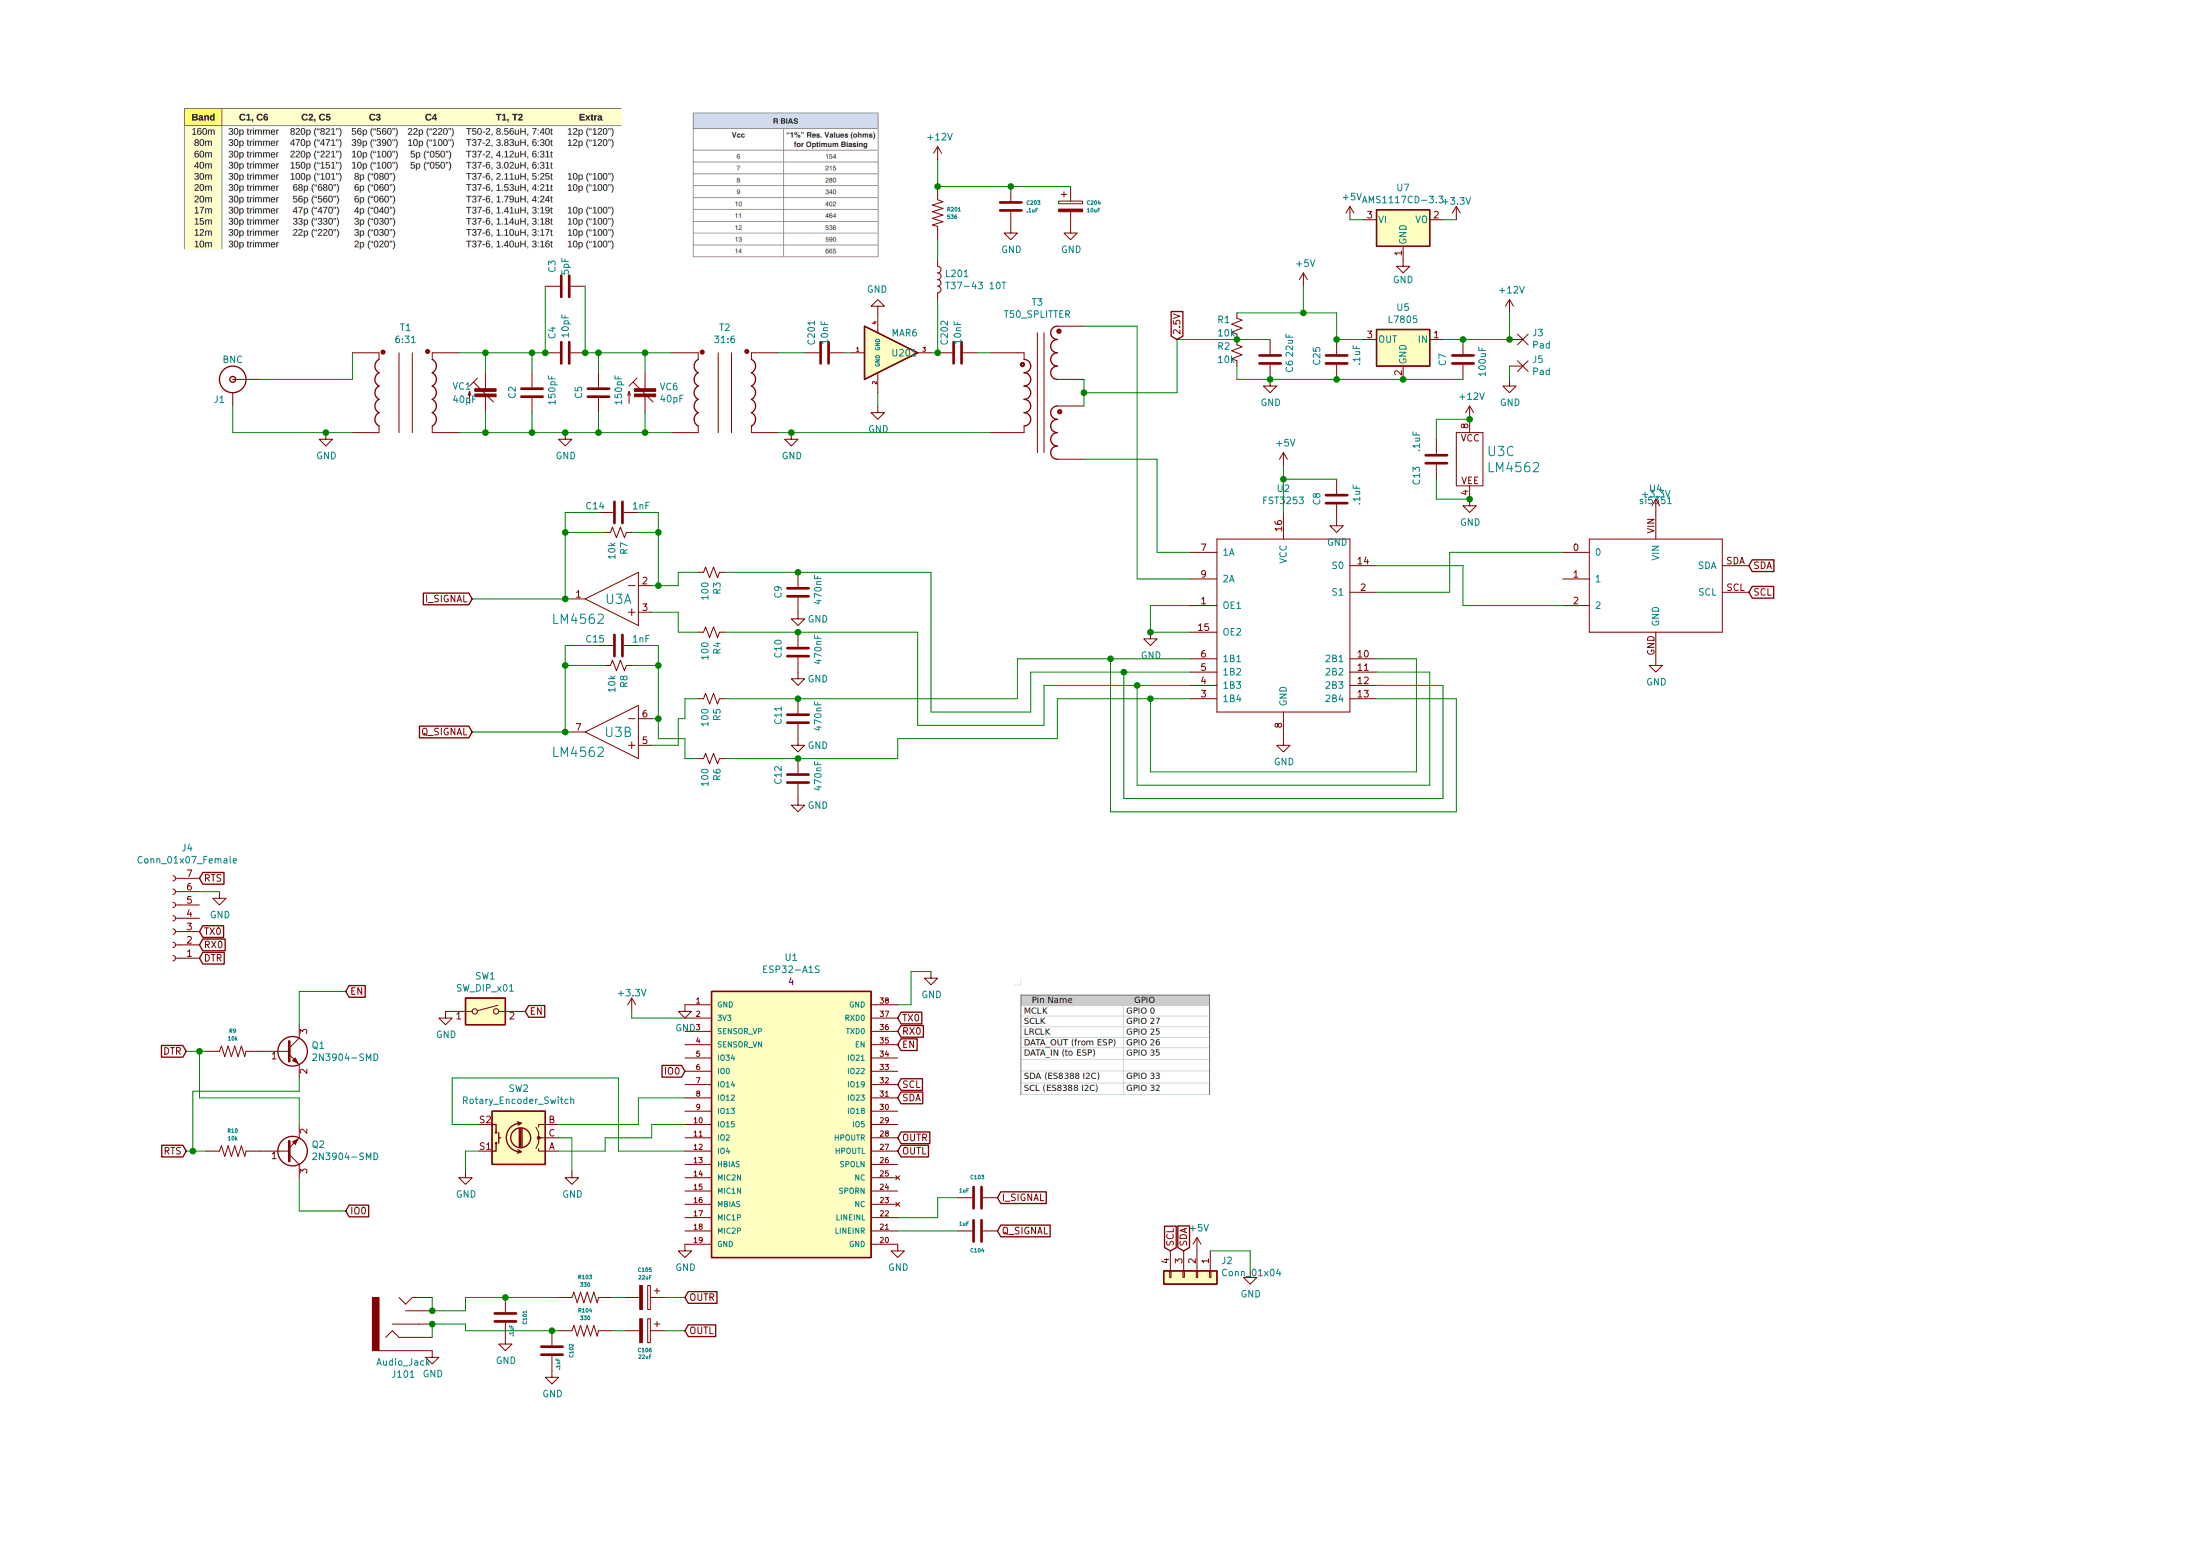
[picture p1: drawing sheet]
EESchema Schematic File Version 4
EELAYER 30 0
EELAYER END
$Descr A3 16535 11693
encoding utf-8
Sheet 1 1
Title ""
Date ""
Rev ""
Comp ""
Comment1 ""
Comment2 ""
Comment3 ""
Comment4 ""
$EndDescr
$Comp
L Device:R_Small_US R1
U 1 1
P 9300 2450
F 0 "R1" H 9150 2500 50  0000 L CNN
F 1 "10k" H 9150 2400 50  0000 L CNN
F 2 "Xenir:Resistor 0805" H 9300 2450 50  0001 C CNN
F 3 "~" H 9300 2450 50  0001 C CNN
	1    9300 2450
	1    0    0    -1  
$EndComp
$Comp
L Device:R_Small_US R2
U 1 1
P 9300 2650
F 0 "R2" H 9150 2700 50  0000 L CNN
F 1 "10k" H 9150 2600 50  0000 L CNN
F 2 "Xenir:Resistor 0805" H 9300 2650 50  0001 C CNN
F 3 "~" H 9300 2650 50  0001 C CNN
	1    9300 2650
	1    0    0    -1  
$EndComp
$Comp
L Tayloe-Mixer-v2-rescue:Capacitor-Xenir C25
U 1 1
P 10050 2700
F 0 "C25" H 10000 2850 50  0000 L CNN
F 1 ".1uF" H 10000 2550 50  0000 L CNN
F 2 "Xenir:Capacitor 1206" H 10050 2700 50  0001 C CNN
F 3 "" H 10050 2700 50  0001 C CNN
	1    10050 2700
	0    -1   -1   0   
$EndComp
Wire Wire Line
	9300 2550 9550 2550
Connection ~ 9300 2550
Wire Wire Line
	9300 2750 9300 2850
Wire Wire Line
	9300 2850 9550 2850
$Comp
L power:GND #PWR04
U 1 1
P 9550 2850
F 0 "#PWR04" H 9550 2600 50  0001 C CNN
F 1 "GND" H 9555 2677 50  0000 C CNN
F 2 "" H 9550 2850 50  0001 C CNN
F 3 "" H 9550 2850 50  0001 C CNN
	1    9550 2850
	1    0    0    -1  
$EndComp
Connection ~ 9550 2850
Wire Wire Line
	10050 2350 10050 2550
Wire Wire Line
	9300 2350 9800 2350
Wire Wire Line
	8850 2950 8850 2550
Wire Wire Line
	8850 2550 9300 2550
$Comp
L Tayloe-Mixer-v2-rescue:Capacitor-Xenir C7
U 1 1
P 11000 2700
F 0 "C7" H 10950 2550 50  0000 L CNN
F 1 "100uF" H 10900 2850 50  0000 L CNN
F 2 "Capacitor_SMD:CP_Elec_6.3x5.4" H 11000 2700 50  0001 C CNN
F 3 "" H 11000 2700 50  0001 C CNN
	1    11000 2700
	0    1    1    0   
$EndComp
$Comp
L Tayloe-Mixer-v2-rescue:Capacitor-Xenir C6
U 1 1
P 9550 2700
F 0 "C6" H 9550 2850 50  0000 L CNN
F 1 "22uF" H 9350 2850 50  0000 L CNN
F 2 "Capacitor_SMD:CP_Elec_4x5.4" H 9550 2700 50  0001 C CNN
F 3 "" H 9550 2700 50  0001 C CNN
	1    9550 2700
	0    1    1    0   
$EndComp
$Comp
L power:+12V #PWR0101
U 1 1
P 11350 2350
F 0 "#PWR0101" H 11350 2200 50  0001 C CNN
F 1 "+12V" H 11365 2523 50  0000 C CNN
F 2 "" H 11350 2350 50  0001 C CNN
F 3 "" H 11350 2350 50  0001 C CNN
	1    11350 2350
	1    0    0    -1  
$EndComp
Wire Wire Line
	11350 2550 11350 2350
$Comp
L power:+5V #PWR0102
U 1 1
P 9800 2150
F 0 "#PWR0102" H 9800 2000 50  0001 C CNN
F 1 "+5V" H 9815 2323 50  0000 C CNN
F 2 "" H 9800 2150 50  0001 C CNN
F 3 "" H 9800 2150 50  0001 C CNN
	1    9800 2150
	1    0    0    -1  
$EndComp
Wire Wire Line
	9800 2350 9800 2150
Connection ~ 9800 2350
Wire Wire Line
	9800 2350 10050 2350
$Comp
L Tayloe-Mixer-v2-rescue:FST3253-Xenir U2
U 1 1
P 10100 3400
F 0 "U2" H 9650 3131 50  0000 C CNN
F 1 "FST3253" H 9650 3040 50  0000 C CNN
F 2 "Xenir:SO16" H 10000 2800 50  0001 C CNN
F 3 "" H 10000 2800 50  0001 C CNN
	1    10100 3400
	1    0    0    -1  
$EndComp
Wire Wire Line
	8700 4150 8950 4150
Wire Wire Line
	8550 4350 8950 4350
$Comp
L power:+5V #PWR0103
U 1 1
P 9650 3500
F 0 "#PWR0103" H 9650 3350 50  0001 C CNN
F 1 "+5V" H 9665 3673 50  0000 C CNN
F 2 "" H 9650 3500 50  0001 C CNN
F 3 "" H 9650 3500 50  0001 C CNN
	1    9650 3500
	1    0    0    -1  
$EndComp
Wire Wire Line
	9650 3500 9650 3600
$Comp
L Tayloe-Mixer-v2-rescue:Capacitor-Xenir C8
U 1 1
P 10050 3750
F 0 "C8" H 10000 3900 50  0000 L CNN
F 1 ".1uF" H 10000 3600 50  0000 L CNN
F 2 "Xenir:Capacitor 1206" H 10050 3750 50  0001 C CNN
F 3 "" H 10050 3750 50  0001 C CNN
	1    10050 3750
	0    -1   -1   0   
$EndComp
$Comp
L power:GND #PWR0104
U 1 1
P 10050 3900
F 0 "#PWR0104" H 10050 3650 50  0001 C CNN
F 1 "GND" H 10055 3727 50  0000 C CNN
F 2 "" H 10050 3900 50  0001 C CNN
F 3 "" H 10050 3900 50  0001 C CNN
	1    10050 3900
	1    0    0    -1  
$EndComp
Wire Wire Line
	10050 3600 9650 3600
Connection ~ 9650 3600
Wire Wire Line
	9650 3600 9650 3850
Wire Wire Line
	8700 3450 8700 4150
Wire Wire Line
	8550 4350 8550 2450
$Comp
L power:GND #PWR0107
U 1 1
P 8650 4750
F 0 "#PWR0107" H 8650 4500 50  0001 C CNN
F 1 "GND" H 8655 4577 50  0000 C CNN
F 2 "" H 8650 4750 50  0001 C CNN
F 3 "" H 8650 4750 50  0001 C CNN
	1    8650 4750
	1    0    0    -1  
$EndComp
Wire Wire Line
	8950 4750 8650 4750
Wire Wire Line
	8950 4550 8650 4550
Wire Wire Line
	8650 4550 8650 4750
Connection ~ 8650 4750
$Comp
L power:GND #PWR0108
U 1 1
P 9650 5550
F 0 "#PWR0108" H 9650 5300 50  0001 C CNN
F 1 "GND" H 9655 5377 50  0000 C CNN
F 2 "" H 9650 5550 50  0001 C CNN
F 3 "" H 9650 5550 50  0001 C CNN
	1    9650 5550
	1    0    0    -1  
$EndComp
Wire Wire Line
	8950 4950 8350 4950
Wire Wire Line
	8350 4950 8350 6100
Wire Wire Line
	8350 6100 10950 6100
Wire Wire Line
	10950 6100 10950 5250
Wire Wire Line
	10950 5250 10350 5250
Wire Wire Line
	8950 5050 8450 5050
Wire Wire Line
	8450 5050 8450 6000
Wire Wire Line
	8450 6000 10850 6000
Wire Wire Line
	10850 6000 10850 5150
Wire Wire Line
	10850 5150 10350 5150
Wire Wire Line
	8950 5150 8550 5150
Wire Wire Line
	8550 5150 8550 5900
Wire Wire Line
	8550 5900 10750 5900
Wire Wire Line
	10750 5900 10750 5050
Wire Wire Line
	10750 5050 10350 5050
Wire Wire Line
	8950 5250 8650 5250
Wire Wire Line
	8650 5250 8650 5800
Wire Wire Line
	8650 5800 10650 5800
Wire Wire Line
	10650 5800 10650 4950
Wire Wire Line
	10650 4950 10350 4950
$Comp
L Tayloe-Mixer-v2-rescue:Capacitor-Xenir C9
U 1 1
P 6000 4450
F 0 "C9" H 5950 4600 50  0000 L CNN
F 1 "470nF" H 5900 4300 50  0000 L CNN
F 2 "Xenir:Capacitor 0805" H 6000 4450 50  0001 C CNN
F 3 "" H 6000 4450 50  0001 C CNN
	1    6000 4450
	0    -1   -1   0   
$EndComp
$Comp
L Tayloe-Mixer-v2-rescue:Capacitor-Xenir C10
U 1 1
P 6000 4900
F 0 "C10" H 5950 5050 50  0000 L CNN
F 1 "470nF" H 5900 4750 50  0000 L CNN
F 2 "Xenir:Capacitor 0805" H 6000 4900 50  0001 C CNN
F 3 "" H 6000 4900 50  0001 C CNN
	1    6000 4900
	0    -1   -1   0   
$EndComp
$Comp
L Tayloe-Mixer-v2-rescue:Capacitor-Xenir C11
U 1 1
P 6000 5400
F 0 "C11" H 5950 5550 50  0000 L CNN
F 1 "470nF" H 5900 5250 50  0000 L CNN
F 2 "Xenir:Capacitor 0805" H 6000 5400 50  0001 C CNN
F 3 "" H 6000 5400 50  0001 C CNN
	1    6000 5400
	0    -1   -1   0   
$EndComp
$Comp
L Tayloe-Mixer-v2-rescue:Capacitor-Xenir C12
U 1 1
P 6000 5850
F 0 "C12" H 5950 6000 50  0000 L CNN
F 1 "470nF" H 5900 5700 50  0000 L CNN
F 2 "Xenir:Capacitor 0805" H 6000 5850 50  0001 C CNN
F 3 "" H 6000 5850 50  0001 C CNN
	1    6000 5850
	0    -1   -1   0   
$EndComp
Wire Wire Line
	7750 5350 7000 5350
Wire Wire Line
	7000 5350 7000 4300
Wire Wire Line
	7850 5450 6900 5450
Wire Wire Line
	6900 5450 6900 4750
Wire Wire Line
	6750 5550 6750 5700
Wire Wire Line
	6750 5550 7950 5550
$Comp
L power:GND #PWR05
U 1 1
P 6000 4600
F 0 "#PWR05" H 6000 4350 50  0001 C CNN
F 1 "GND" H 6150 4550 50  0000 C CNN
F 2 "" H 6000 4600 50  0001 C CNN
F 3 "" H 6000 4600 50  0001 C CNN
	1    6000 4600
	1    0    0    -1  
$EndComp
$Comp
L power:GND #PWR06
U 1 1
P 6000 5050
F 0 "#PWR06" H 6000 4800 50  0001 C CNN
F 1 "GND" H 6150 5000 50  0000 C CNN
F 2 "" H 6000 5050 50  0001 C CNN
F 3 "" H 6000 5050 50  0001 C CNN
	1    6000 5050
	1    0    0    -1  
$EndComp
$Comp
L power:GND #PWR07
U 1 1
P 6000 5550
F 0 "#PWR07" H 6000 5300 50  0001 C CNN
F 1 "GND" H 6150 5500 50  0000 C CNN
F 2 "" H 6000 5550 50  0001 C CNN
F 3 "" H 6000 5550 50  0001 C CNN
	1    6000 5550
	1    0    0    -1  
$EndComp
$Comp
L power:GND #PWR08
U 1 1
P 6000 6000
F 0 "#PWR08" H 6000 5750 50  0001 C CNN
F 1 "GND" H 6150 5950 50  0000 C CNN
F 2 "" H 6000 6000 50  0001 C CNN
F 3 "" H 6000 6000 50  0001 C CNN
	1    6000 6000
	1    0    0    -1  
$EndComp
$Comp
L Device:R_Small_US R3
U 1 1
P 5350 4300
F 0 "R3" H 5418 4346 50  0000 L CNN
F 1 "100" H 5418 4255 50  0000 L CNN
F 2 "Xenir:Resistor 0805" H 5350 4300 50  0001 C CNN
F 3 "~" H 5350 4300 50  0001 C CNN
	1    5350 4300
	0    1    1    0   
$EndComp
$Comp
L Device:R_Small_US R4
U 1 1
P 5350 4750
F 0 "R4" H 5418 4796 50  0000 L CNN
F 1 "100" H 5418 4705 50  0000 L CNN
F 2 "Xenir:Resistor 0805" H 5350 4750 50  0001 C CNN
F 3 "~" H 5350 4750 50  0001 C CNN
	1    5350 4750
	0    1    1    0   
$EndComp
$Comp
L Device:R_Small_US R5
U 1 1
P 5350 5250
F 0 "R5" H 5418 5296 50  0000 L CNN
F 1 "100" H 5418 5205 50  0000 L CNN
F 2 "Xenir:Resistor 0805" H 5350 5250 50  0001 C CNN
F 3 "~" H 5350 5250 50  0001 C CNN
	1    5350 5250
	0    1    1    0   
$EndComp
$Comp
L Device:R_Small_US R6
U 1 1
P 5350 5700
F 0 "R6" H 5418 5746 50  0000 L CNN
F 1 "100" H 5418 5655 50  0000 L CNN
F 2 "Xenir:Resistor 0805" H 5350 5700 50  0001 C CNN
F 3 "~" H 5350 5700 50  0001 C CNN
	1    5350 5700
	0    1    1    0   
$EndComp
$Comp
L Tayloe-Mixer-v2-rescue:LM358-Xenir U3
U 1 1
P 4600 4500
F 0 "U3" H 4550 4500 70  0000 C CNN
F 1 "LM4562" H 4850 4350 70  0000 C CNN
F 2 "Xenir:SOIC8" H 4550 4450 50  0001 C CNN
F 3 "" H 4550 4450 50  0001 C CNN
	1    4600 4500
	-1   0    0    -1  
$EndComp
$Comp
L Tayloe-Mixer-v2-rescue:LM358-Xenir U3
U 2 1
P 4600 5500
F 0 "U3" H 4550 5500 70  0000 C CNN
F 1 "LM4562" H 4850 5350 70  0000 C CNN
F 2 "Xenir:SOIC8" H 4550 5450 50  0001 C CNN
F 3 "" H 4550 5450 50  0001 C CNN
	2    4600 5500
	-1   0    0    -1  
$EndComp
$Comp
L Tayloe-Mixer-v2-rescue:LM358-Xenir U3
U 3 1
P 11150 3450
F 0 "U3" H 11178 3511 70  0000 L CNN
F 1 "LM4562" H 11178 3390 70  0000 L CNN
F 2 "Xenir:SOIC8" H 11100 3400 50  0001 C CNN
F 3 "" H 11100 3400 50  0001 C CNN
	3    11150 3450
	1    0    0    -1  
$EndComp
Wire Wire Line
	5250 4300 5100 4300
Wire Wire Line
	5100 4300 5100 4400
Wire Wire Line
	5100 4400 4950 4400
Wire Wire Line
	5250 4750 5100 4750
Wire Wire Line
	5100 4750 5100 4600
Wire Wire Line
	5100 4600 4900 4600
Wire Wire Line
	5250 5250 5150 5250
Wire Wire Line
	5150 5250 5150 5400
Wire Wire Line
	5250 5700 5150 5700
$Comp
L power:GND #PWR010
U 1 1
P 11050 3750
F 0 "#PWR010" H 11050 3500 50  0001 C CNN
F 1 "GND" H 11055 3577 50  0000 C CNN
F 2 "" H 11050 3750 50  0001 C CNN
F 3 "" H 11050 3750 50  0001 C CNN
	1    11050 3750
	1    0    0    -1  
$EndComp
$Comp
L power:+12V #PWR09
U 1 1
P 11050 3150
F 0 "#PWR09" H 11050 3000 50  0001 C CNN
F 1 "+12V" H 11065 3323 50  0000 C CNN
F 2 "" H 11050 3150 50  0001 C CNN
F 3 "" H 11050 3150 50  0001 C CNN
	1    11050 3150
	1    0    0    -1  
$EndComp
$Comp
L Tayloe-Mixer-v2-rescue:Capacitor-Xenir C13
U 1 1
P 10800 3450
F 0 "C13" H 10600 3600 50  0000 L CNN
F 1 ".1uF" H 10850 3600 50  0000 L CNN
F 2 "Xenir:Capacitor 1206" H 10800 3450 50  0001 C CNN
F 3 "" H 10800 3450 50  0001 C CNN
	1    10800 3450
	0    -1   -1   0   
$EndComp
Wire Wire Line
	10800 3300 10800 3150
Wire Wire Line
	10800 3150 11050 3150
Connection ~ 11050 3150
Wire Wire Line
	11050 3750 10800 3750
Wire Wire Line
	10800 3750 10800 3600
Connection ~ 11050 3750
$Comp
L Device:R_Small_US R7
U 1 1
P 4650 4000
F 0 "R7" H 4718 4046 50  0000 L CNN
F 1 "10k" H 4718 3955 50  0000 L CNN
F 2 "Xenir:Resistor 0805" H 4650 4000 50  0001 C CNN
F 3 "~" H 4650 4000 50  0001 C CNN
	1    4650 4000
	0    1    1    0   
$EndComp
$Comp
L Device:R_Small_US R8
U 1 1
P 4650 5000
F 0 "R8" H 4718 5046 50  0000 L CNN
F 1 "10k" H 4718 4955 50  0000 L CNN
F 2 "Xenir:Resistor 0805" H 4650 5000 50  0001 C CNN
F 3 "~" H 4650 5000 50  0001 C CNN
	1    4650 5000
	0    1    1    0   
$EndComp
$Comp
L Tayloe-Mixer-v2-rescue:Capacitor-Xenir C15
U 1 1
P 4650 4850
F 0 "C15" H 4400 4900 50  0000 L CNN
F 1 "1nF" H 4750 4900 50  0000 L CNN
F 2 "Xenir:Capacitor 0805" H 4650 4850 50  0001 C CNN
F 3 "" H 4650 4850 50  0001 C CNN
	1    4650 4850
	1    0    0    -1  
$EndComp
Wire Wire Line
	4800 3850 4950 3850
Wire Wire Line
	4950 3850 4950 4000
Connection ~ 4950 4400
Wire Wire Line
	4950 4400 4900 4400
Wire Wire Line
	4750 4000 4950 4000
Connection ~ 4950 4000
Wire Wire Line
	4950 4000 4950 4400
Wire Wire Line
	4500 3850 4250 3850
Wire Wire Line
	4250 3850 4250 4000
Wire Wire Line
	4250 4500 4300 4500
Connection ~ 4250 4500
Wire Wire Line
	4550 4000 4250 4000
Connection ~ 4250 4000
Wire Wire Line
	4250 4000 4250 4500
Wire Wire Line
	4800 4850 4950 4850
Wire Wire Line
	4950 4850 4950 5000
Wire Wire Line
	4950 5400 4900 5400
Wire Wire Line
	4500 4850 4250 4850
Wire Wire Line
	4250 4850 4250 5000
Wire Wire Line
	4250 5500 4300 5500
Wire Wire Line
	4250 5000 4550 5000
Connection ~ 4250 5000
Wire Wire Line
	4250 5000 4250 5500
Wire Wire Line
	4750 5000 4950 5000
Connection ~ 4950 5000
Wire Wire Line
	4950 5000 4950 5400
$Comp
L Tayloe-Mixer-v2-rescue:Capacitor-Xenir C14
U 1 1
P 4650 3850
F 0 "C14" H 4400 3900 50  0000 L CNN
F 1 "1nF" H 4750 3900 50  0000 L CNN
F 2 "Xenir:Capacitor 0805" H 4650 3850 50  0001 C CNN
F 3 "" H 4650 3850 50  0001 C CNN
	1    4650 3850
	1    0    0    -1  
$EndComp
Wire Wire Line
	8550 2450 8150 2450
Wire Wire Line
	8150 3450 8700 3450
Wire Wire Line
	8150 2950 8150 3050
Connection ~ 8150 2950
Wire Wire Line
	8150 2950 8850 2950
Wire Wire Line
	8150 2850 8150 2950
Connection ~ 5950 3250
$Comp
L power:GND #PWR03
U 1 1
P 5950 3250
F 0 "#PWR03" H 5950 3000 50  0001 C CNN
F 1 "GND" H 5955 3077 50  0000 C CNN
F 2 "" H 5950 3250 50  0001 C CNN
F 3 "" H 5950 3250 50  0001 C CNN
	1    5950 3250
	1    0    0    -1  
$EndComp
Wire Wire Line
	5850 3250 5950 3250
$Comp
L Tayloe-Mixer-v2-rescue:T50_SPLITTER-Xenir T3
U 1 1
P 7800 2250
F 0 "T3" H 7800 2231 50  0000 C CNN
F 1 "T50_SPLITTER" H 7800 2140 50  0000 C CNN
F 2 "Xenir:T50 Trifilar" H 7800 2250 50  0001 C CNN
F 3 "" H 7800 2250 50  0001 C CNN
	1    7800 2250
	1    0    0    -1  
$EndComp
Wire Wire Line
	4250 3250 4500 3250
Connection ~ 4250 3250
$Comp
L power:GND #PWR02
U 1 1
P 4250 3250
F 0 "#PWR02" H 4250 3000 50  0001 C CNN
F 1 "GND" H 4255 3077 50  0000 C CNN
F 2 "" H 4250 3250 50  0001 C CNN
F 3 "" H 4250 3250 50  0001 C CNN
	1    4250 3250
	1    0    0    -1  
$EndComp
Wire Wire Line
	4850 3250 5050 3250
Connection ~ 4850 3250
Wire Wire Line
	4850 3100 4850 3250
Wire Wire Line
	4850 2650 5050 2650
Connection ~ 4850 2650
Wire Wire Line
	4850 2650 4850 2800
Wire Wire Line
	4500 2650 4850 2650
Connection ~ 4500 2650
Wire Wire Line
	4500 2800 4500 2650
Wire Wire Line
	4500 3250 4850 3250
Connection ~ 4500 3250
Wire Wire Line
	4500 3100 4500 3250
Wire Wire Line
	4000 3250 4250 3250
Connection ~ 4000 3250
Wire Wire Line
	4000 3100 4000 3250
Wire Wire Line
	3650 3250 4000 3250
Connection ~ 3650 3250
Wire Wire Line
	3650 3100 3650 3250
Wire Wire Line
	4000 2650 4100 2650
Connection ~ 4000 2650
Wire Wire Line
	4000 2800 4000 2650
Wire Wire Line
	3450 2650 3650 2650
Wire Wire Line
	3650 2650 4000 2650
Connection ~ 3650 2650
Wire Wire Line
	3650 2800 3650 2650
Wire Wire Line
	3450 3250 3650 3250
Wire Wire Line
	4400 2650 4500 2650
$Comp
L Tayloe-Mixer-v2-rescue:T37_XFRM-Xenir T2
U 1 1
P 5450 2500
F 0 "T2" H 5450 2541 50  0000 C CNN
F 1 "31:6" H 5450 2450 50  0000 C CNN
F 2 "Xenir:T37 Transformer" H 5450 2500 50  0001 C CNN
F 3 "" H 5450 2500 50  0001 C CNN
	1    5450 2500
	1    0    0    -1  
$EndComp
$Comp
L Tayloe-Mixer-v2-rescue:Trimcap-Xenir VC6
U 1 1
P 4850 2550
F 0 "VC6" H 4958 2196 50  0000 L CNN
F 1 "40pF" H 4958 2105 50  0000 L CNN
F 2 "Xenir:trimcap" H 4850 2550 50  0001 C CNN
F 3 "" H 4850 2550 50  0001 C CNN
	1    4850 2550
	1    0    0    -1  
$EndComp
$Comp
L Tayloe-Mixer-v2-rescue:Capacitor-Xenir C3
U 1 1
P 4250 2150
F 0 "C3" V 4150 2300 50  0000 C CNN
F 1 "5pF" V 4250 2300 50  0000 C CNN
F 2 "Xenir:Capacitor 1206" H 4250 2150 50  0001 C CNN
F 3 "" H 4250 2150 50  0001 C CNN
	1    4250 2150
	1    0    0    -1  
$EndComp
$Comp
L Tayloe-Mixer-v2-rescue:Capacitor-Xenir C4
U 1 1
P 4250 2650
F 0 "C4" V 4150 2800 50  0000 C CNN
F 1 "10pF" V 4250 2850 50  0000 C CNN
F 2 "Xenir:Capacitor 1206" H 4250 2650 50  0001 C CNN
F 3 "" H 4250 2650 50  0001 C CNN
	1    4250 2650
	1    0    0    -1  
$EndComp
$Comp
L Tayloe-Mixer-v2-rescue:Capacitor-Xenir C5
U 1 1
P 4500 2950
F 0 "C5" H 4450 3100 50  0000 L CNN
F 1 "150pF" H 4400 2800 50  0000 L CNN
F 2 "Xenir:Capacitor 1206" H 4500 2950 50  0001 C CNN
F 3 "" H 4500 2950 50  0001 C CNN
	1    4500 2950
	0    -1   -1   0   
$EndComp
$Comp
L Tayloe-Mixer-v2-rescue:Capacitor-Xenir C2
U 1 1
P 4000 2950
F 0 "C2" H 3950 3100 50  0000 L CNN
F 1 "150pF" H 3900 2800 50  0000 L CNN
F 2 "Xenir:Capacitor 1206" H 4000 2950 50  0001 C CNN
F 3 "" H 4000 2950 50  0001 C CNN
	1    4000 2950
	0    -1   -1   0   
$EndComp
$Comp
L Tayloe-Mixer-v2-rescue:Trimcap-Xenir VC1
U 1 1
P 3650 2550
F 0 "VC1" H 3400 2200 50  0000 L CNN
F 1 "40pF" H 3400 2100 50  0000 L CNN
F 2 "Xenir:trimcap" H 3650 2550 50  0001 C CNN
F 3 "" H 3650 2550 50  0001 C CNN
	1    3650 2550
	1    0    0    -1  
$EndComp
Wire Wire Line
	2450 3250 2650 3250
Connection ~ 2450 3250
$Comp
L power:GND #PWR01
U 1 1
P 2450 3250
F 0 "#PWR01" H 2450 3000 50  0001 C CNN
F 1 "GND" H 2455 3077 50  0000 C CNN
F 2 "" H 2450 3250 50  0001 C CNN
F 3 "" H 2450 3250 50  0001 C CNN
	1    2450 3250
	1    0    0    -1  
$EndComp
Wire Wire Line
	2650 2850 2650 2650
$Comp
L Tayloe-Mixer-v2-rescue:T37_XFRM-Xenir T1
U 1 1
P 3050 2500
F 0 "T1" H 3050 2541 50  0000 C CNN
F 1 "6:31" H 3050 2450 50  0000 C CNN
F 2 "Xenir:T37 Transformer" H 3050 2500 50  0001 C CNN
F 3 "" H 3050 2500 50  0001 C CNN
	1    3050 2500
	1    0    0    -1  
$EndComp
Wire Wire Line
	8350 4950 7650 4950
Wire Wire Line
	7650 4950 7650 5250
Connection ~ 8350 4950
Wire Wire Line
	8450 5050 7750 5050
Wire Wire Line
	7750 5050 7750 5350
Connection ~ 8450 5050
Wire Wire Line
	8550 5150 7850 5150
Wire Wire Line
	7850 5150 7850 5450
Connection ~ 8550 5150
Wire Wire Line
	8650 5250 7950 5250
Wire Wire Line
	7950 5250 7950 5550
Connection ~ 8650 5250
Text GLabel 3550 4500 0    50   Input ~ 0
I_SIGNAL
Text GLabel 3550 5500 0    50   Input ~ 0
Q_SIGNAL
Connection ~ 4250 5500
$Comp
L Tayloe-Mixer-v2-rescue:si5351-Xenir U4
U 1 1
P 12700 3950
F 0 "U4" H 12450 4231 50  0000 C CNN
F 1 "si5351" H 12450 4140 50  0000 C CNN
F 2 "Xenir:si5351" H 12400 3500 50  0001 C CNN
F 3 "" H 12400 3500 50  0001 C CNN
	1    12700 3950
	1    0    0    -1  
$EndComp
$Comp
L power:GND #PWR0109
U 1 1
P 12450 4950
F 0 "#PWR0109" H 12450 4700 50  0001 C CNN
F 1 "GND" H 12455 4777 50  0000 C CNN
F 2 "" H 12450 4950 50  0001 C CNN
F 3 "" H 12450 4950 50  0001 C CNN
	1    12450 4950
	1    0    0    -1  
$EndComp
Wire Wire Line
	9550 2850 10050 2850
Wire Wire Line
	10050 2550 10250 2550
Wire Wire Line
	10850 2550 11000 2550
Wire Wire Line
	5450 4300 6000 4300
Wire Wire Line
	5450 4750 6000 4750
Wire Wire Line
	5450 5250 6000 5250
Wire Wire Line
	5450 5700 6000 5700
Wire Wire Line
	4400 2150 4400 2650
Wire Wire Line
	4100 2150 4100 2650
Connection ~ 11000 2550
Wire Wire Line
	11000 2550 11350 2550
Connection ~ 10050 2550
Connection ~ 10050 2850
Connection ~ 6000 5700
Wire Wire Line
	6000 5700 6750 5700
Connection ~ 6000 5250
Wire Wire Line
	6000 5250 7650 5250
Connection ~ 6000 4750
Wire Wire Line
	6000 4750 6900 4750
Connection ~ 6000 4300
Wire Wire Line
	6000 4300 7000 4300
Connection ~ 4100 2650
Connection ~ 4400 2650
$Comp
L Tayloe-Mixer-v2-rescue:BNC-Xenir J1
U 1 1
P 1750 2850
F 0 "J1" H 1650 2700 50  0000 C CNN
F 1 "BNC" H 1750 3000 50  0000 C CNN
F 2 "Xenir:BNC" H 1750 3000 50  0001 C CNN
F 3 "" H 1750 3000 50  0001 C CNN
	1    1750 2850
	1    0    0    -1  
$EndComp
Wire Wire Line
	1950 2850 2650 2850
Wire Wire Line
	1750 3250 1750 3050
Wire Wire Line
	1750 3250 2450 3250
$Comp
L power:+3.3V #PWR0112
U 1 1
P 12450 3850
F 0 "#PWR0112" H 12450 3700 50  0001 C CNN
F 1 "+3.3V" H 12450 3990 50  0000 C CNN
F 2 "" H 12450 3850 50  0001 C CNN
F 3 "" H 12450 3850 50  0001 C CNN
	1    12450 3850
	1    0    0    -1  
$EndComp
$Comp
L Tayloe-Mixer-v2-rescue:Capacitor-Xenir C201
U 1 1
P 6200 2650
F 0 "C201" V 6100 2800 50  0000 C CNN
F 1 "10nF" V 6200 2800 50  0000 C CNN
F 2 "Xenir:Capacitor 1206" H 6200 2650 50  0001 C CNN
F 3 "" H 6200 2650 50  0001 C CNN
	1    6200 2650
	1    0    0    -1  
$EndComp
$Comp
L Tayloe-Mixer-v2-rescue:Capacitor-Xenir C202
U 1 1
P 7200 2650
F 0 "C202" V 7100 2800 50  0000 C CNN
F 1 "10nF" V 7200 2800 50  0000 C CNN
F 2 "Xenir:Capacitor 1206" H 7200 2650 50  0001 C CNN
F 3 "" H 7200 2650 50  0001 C CNN
	1    7200 2650
	1    0    0    -1  
$EndComp
Wire Wire Line
	5950 3250 7450 3250
Wire Wire Line
	5850 2650 6050 2650
Wire Wire Line
	6350 2650 6400 2650
Wire Wire Line
	7000 2650 7050 2650
Wire Wire Line
	7350 2650 7450 2650
$Comp
L Regulator_Linear:AMS1117CD-3.3 U7
U 1 1
P 10550 1650
F 0 "U7" H 10550 1892 50  0000 C CNN
F 1 "AMS1117CD-3.3" H 10550 1801 50  0000 C CNN
F 2 "Package_TO_SOT_SMD:SOT-223-3_TabPin2" H 10550 1850 50  0001 C CNN
F 3 "http://www.advanced-monolithic.com/pdf/ds1117.pdf" H 10650 1400 50  0001 C CNN
	1    10550 1650
	1    0    0    -1  
$EndComp
$Comp
L power:+5V #PWR0105
U 1 1
P 10150 1650
F 0 "#PWR0105" H 10150 1500 50  0001 C CNN
F 1 "+5V" H 10165 1823 50  0000 C CNN
F 2 "" H 10150 1650 50  0001 C CNN
F 3 "" H 10150 1650 50  0001 C CNN
	1    10150 1650
	1    0    0    -1  
$EndComp
Wire Wire Line
	10250 1650 10150 1650
$Comp
L power:GND #PWR0106
U 1 1
P 10550 1950
F 0 "#PWR0106" H 10550 1700 50  0001 C CNN
F 1 "GND" H 10550 1800 50  0000 C CNN
F 2 "" H 10550 1950 50  0001 C CNN
F 3 "" H 10550 1950 50  0001 C CNN
	1    10550 1950
	1    0    0    -1  
$EndComp
$Comp
L power:+3.3V #PWR0110
U 1 1
P 10950 1650
F 0 "#PWR0110" H 10950 1500 50  0001 C CNN
F 1 "+3.3V" H 10950 1790 50  0000 C CNN
F 2 "" H 10950 1650 50  0001 C CNN
F 3 "" H 10950 1650 50  0001 C CNN
	1    10950 1650
	1    0    0    -1  
$EndComp
Wire Wire Line
	10950 1650 10850 1650
Wire Wire Line
	10050 2850 10550 2850
$Comp
L Regulator_Linear:L7805 U5
U 1 1
P 10550 2550
F 0 "U5" H 10550 2792 50  0000 C CNN
F 1 "L7805" H 10550 2701 50  0000 C CNN
F 2 "Package_TO_SOT_SMD:TO-252-3_TabPin2" H 10575 2400 50  0001 L CIN
F 3 "http://www.st.com/content/ccc/resource/technical/document/datasheet/41/4f/b3/b0/12/d4/47/88/CD00000444.pdf/files/CD00000444.pdf/jcr:content/translations/en.CD00000444.pdf" H 10550 2500 50  0001 C CNN
	1    10550 2550
	-1   0    0    -1  
$EndComp
Connection ~ 10550 2850
Wire Wire Line
	10550 2850 11000 2850
$Comp
L power:+5V #PWR013
U 1 1
P 9000 9400
F 0 "#PWR013" H 9000 9250 50  0001 C CNN
F 1 "+5V" H 9015 9573 50  0000 C CNN
F 2 "" H 9000 9400 50  0001 C CNN
F 3 "" H 9000 9400 50  0001 C CNN
	1    9000 9400
	1    0    0    -1  
$EndComp
$Comp
L power:GND #PWR014
U 1 1
P 9400 9550
F 0 "#PWR014" H 9400 9300 50  0001 C CNN
F 1 "GND" H 9405 9377 50  0000 C CNN
F 2 "" H 9400 9550 50  0001 C CNN
F 3 "" H 9400 9550 50  0001 C CNN
	1    9400 9550
	1    0    0    -1  
$EndComp
Wire Wire Line
	9100 9400 9400 9400
Wire Wire Line
	9400 9400 9400 9550
$Comp
L Device:Rotary_Encoder_Switch SW2
U 1 1
P 3900 8550
F 0 "SW2" H 3900 8183 50  0000 C CNN
F 1 "Rotary_Encoder_Switch" H 3900 8274 50  0000 C CNN
F 2 "Rotary_Encoder:RotaryEncoder_Alps_EC11E-Switch_Vertical_H20mm" H 3750 8710 50  0001 C CNN
F 3 "~" H 3900 8810 50  0001 C CNN
	1    3900 8550
	-1   0    0    1   
$EndComp
$Comp
L power:GND #PWR0111
U 1 1
P 4300 8800
F 0 "#PWR0111" H 4300 8550 50  0001 C CNN
F 1 "GND" H 4305 8627 50  0000 C CNN
F 2 "" H 4300 8800 50  0001 C CNN
F 3 "" H 4300 8800 50  0001 C CNN
	1    4300 8800
	1    0    0    -1  
$EndComp
Wire Wire Line
	4200 8550 4300 8550
Wire Wire Line
	4300 8550 4300 8800
$Comp
L power:GND #PWR0113
U 1 1
P 3500 8800
F 0 "#PWR0113" H 3500 8550 50  0001 C CNN
F 1 "GND" H 3505 8627 50  0000 C CNN
F 2 "" H 3500 8800 50  0001 C CNN
F 3 "" H 3500 8800 50  0001 C CNN
	1    3500 8800
	1    0    0    -1  
$EndComp
Wire Wire Line
	3600 8650 3500 8650
Wire Wire Line
	3500 8650 3500 8800
Wire Wire Line
	3600 8450 3400 8450
Wire Wire Line
	3400 8450 3400 8100
Wire Wire Line
	3400 8100 4650 8100
Text GLabel 7500 9250 2    50   Input ~ 0
Q_SIGNAL
Text GLabel 7500 9000 2    50   Input ~ 0
I_SIGNAL
$Comp
L Tayloe-Mixer-v3-rescue:Capacitor-xenir C103
U 1 1
P 7350 9000
F 0 "C103" H 7350 8850 28  0000 C CNN
F 1 "1uF" H 7450 8950 28  0000 C CNN
F 2 "xenir:Capacitor 1206" H 7350 8850 50  0001 C CNN
F 3 "" H 7350 8850 50  0001 C CNN
	1    7350 9000
	-1   0    0    1   
$EndComp
$Comp
L Tayloe-Mixer-v3-rescue:Capacitor-xenir C104
U 1 1
P 7350 9250
F 0 "C104" H 7350 9400 28  0000 C CNN
F 1 "1uF" H 7450 9200 28  0000 C CNN
F 2 "xenir:Capacitor 1206" H 7350 9100 50  0001 C CNN
F 3 "" H 7350 9100 50  0001 C CNN
	1    7350 9250
	-1   0    0    1   
$EndComp
Text GLabel 6750 8650 2    50   Input ~ 0
OUTL
Text GLabel 6750 8550 2    50   Input ~ 0
OUTR
Text GLabel 5150 10000 2    50   Input ~ 0
OUTL
Text GLabel 5150 9750 2    50   Input ~ 0
OUTR
$Comp
L Tayloe-Mixer-v3-rescue:Audio_Jack-xenir J101
U 1 1
P 3050 10300
F 0 "J101" H 3033 10331 50  0000 C CNN
F 1 "Audio_Jack" H 3033 10240 50  0000 C CNN
F 2 "xenir:Audio_Jack" H 3050 10300 50  0001 C CNN
F 3 "" H 3050 10300 50  0001 C CNN
	1    3050 10300
	1    0    0    1   
$EndComp
$Comp
L Tayloe-Mixer-v3-rescue:Capacitor-xenir C101
U 1 1
P 3800 9900
F 0 "C101" H 3800 10050 28  0000 C CNN
F 1 ".1uF" H 3900 9950 28  0000 C CNN
F 2 "xenir:Capacitor 1206" H 3800 9750 50  0001 C CNN
F 3 "" H 3800 9750 50  0001 C CNN
	1    3800 9900
	0    1    1    0   
$EndComp
$Comp
L Tayloe-Mixer-v3-rescue:Capacitor-xenir C102
U 1 1
P 4150 10150
F 0 "C102" H 4150 10300 28  0000 C CNN
F 1 ".1uF" H 4250 10200 28  0000 C CNN
F 2 "xenir:Capacitor 1206" H 4150 10000 50  0001 C CNN
F 3 "" H 4150 10000 50  0001 C CNN
	1    4150 10150
	0    1    1    0   
$EndComp
$Comp
L Tayloe-Mixer-v3-rescue:Resistor-xenir R103
U 1 1
P 4400 9750
F 0 "R103" H 4400 9904 28  0000 C CNN
F 1 "330" H 4400 9847 28  0000 C CNN
F 2 "xenir:Resistor 0805" H 4400 9650 50  0001 C CNN
F 3 "" H 4400 9650 50  0001 C CNN
	1    4400 9750
	1    0    0    -1  
$EndComp
$Comp
L Tayloe-Mixer-v3-rescue:Resistor-xenir R104
U 1 1
P 4400 10000
F 0 "R104" H 4400 10154 28  0000 C CNN
F 1 "330" H 4400 10097 28  0000 C CNN
F 2 "xenir:Resistor 0805" H 4400 9900 50  0001 C CNN
F 3 "" H 4400 9900 50  0001 C CNN
	1    4400 10000
	1    0    0    -1  
$EndComp
$Comp
L power:GND #PWR0115
U 1 1
P 3800 10050
F 0 "#PWR0115" H 3800 9800 50  0001 C CNN
F 1 "GND" H 3805 9877 50  0000 C CNN
F 2 "" H 3800 10050 50  0001 C CNN
F 3 "" H 3800 10050 50  0001 C CNN
	1    3800 10050
	1    0    0    -1  
$EndComp
$Comp
L power:GND #PWR0116
U 1 1
P 4150 10300
F 0 "#PWR0116" H 4150 10050 50  0001 C CNN
F 1 "GND" H 4155 10127 50  0000 C CNN
F 2 "" H 4150 10300 50  0001 C CNN
F 3 "" H 4150 10300 50  0001 C CNN
	1    4150 10300
	1    0    0    -1  
$EndComp
Wire Wire Line
	4200 10000 4150 10000
Wire Wire Line
	4200 9750 3800 9750
Wire Wire Line
	3250 9850 3500 9850
Wire Wire Line
	3500 9850 3500 9750
Wire Wire Line
	3500 9750 3800 9750
Connection ~ 3800 9750
Wire Wire Line
	3250 9950 3500 9950
Wire Wire Line
	3500 9950 3500 10000
Wire Wire Line
	3500 10000 4150 10000
Connection ~ 4150 10000
$Comp
L power:GND #PWR0117
U 1 1
P 3250 10150
F 0 "#PWR0117" H 3250 9900 50  0001 C CNN
F 1 "GND" H 3255 9977 50  0000 C CNN
F 2 "" H 3250 10150 50  0001 C CNN
F 3 "" H 3250 10150 50  0001 C CNN
	1    3250 10150
	1    0    0    -1  
$EndComp
$Comp
L power:GND #PWR0118
U 1 1
P 5150 9350
F 0 "#PWR0118" H 5150 9100 50  0001 C CNN
F 1 "GND" H 5155 9177 50  0000 C CNN
F 2 "" H 5150 9350 50  0001 C CNN
F 3 "" H 5150 9350 50  0001 C CNN
	1    5150 9350
	1    0    0    -1  
$EndComp
$Comp
L power:GND #PWR0119
U 1 1
P 6750 9350
F 0 "#PWR0119" H 6750 9100 50  0001 C CNN
F 1 "GND" H 6755 9177 50  0000 C CNN
F 2 "" H 6750 9350 50  0001 C CNN
F 3 "" H 6750 9350 50  0001 C CNN
	1    6750 9350
	1    0    0    -1  
$EndComp
$Comp
L power:GND #PWR0120
U 1 1
P 7000 7300
F 0 "#PWR0120" H 7000 7050 50  0001 C CNN
F 1 "GND" H 7005 7127 50  0000 C CNN
F 2 "" H 7000 7300 50  0001 C CNN
F 3 "" H 7000 7300 50  0001 C CNN
	1    7000 7300
	1    0    0    -1  
$EndComp
Text GLabel 6750 7650 2    50   Input ~ 0
TX0
Text GLabel 6750 7750 2    50   Input ~ 0
RX0
Wire Wire Line
	6750 7550 6850 7550
Wire Wire Line
	6850 7550 6850 7300
Wire Wire Line
	6850 7300 7000 7300
Text GLabel 2600 7450 2    50   Input ~ 0
EN
$Comp
L Switch:SW_DIP_x01 SW1
U 1 1
P 3650 7600
F 0 "SW1" H 3650 7867 50  0000 C CNN
F 1 "SW_DIP_x01" H 3650 7776 50  0000 C CNN
F 2 "Button_Switch_THT:SW_PUSH_6mm" H 3650 7600 50  0001 C CNN
F 3 "~" H 3650 7600 50  0001 C CNN
	1    3650 7600
	1    0    0    -1  
$EndComp
Text GLabel 6750 7850 2    50   Input ~ 0
EN
Text GLabel 3950 7600 2    50   Input ~ 0
EN
$Comp
L power:GND #PWR0121
U 1 1
P 3350 7600
F 0 "#PWR0121" H 3350 7350 50  0001 C CNN
F 1 "GND" H 3355 7427 50  0000 C CNN
F 2 "" H 3350 7600 50  0001 C CNN
F 3 "" H 3350 7600 50  0001 C CNN
	1    3350 7600
	1    0    0    -1  
$EndComp
$Comp
L Tayloe-Mixer-v3-rescue:Cap_Polarized-xenir C105
U 1 1
P 4850 9850
F 0 "C105" H 4850 9546 28  0000 C CNN
F 1 "22uF" H 4850 9603 28  0000 C CNN
F 2 "xenir:Cap_4x5.4" H 4850 9900 50  0001 C CNN
F 3 "" H 4850 9900 50  0001 C CNN
	1    4850 9850
	-1   0    0    1   
$EndComp
$Comp
L Tayloe-Mixer-v3-rescue:Cap_Polarized-xenir C106
U 1 1
P 4850 10100
F 0 "C106" H 4850 10150 28  0000 C CNN
F 1 "22uF" H 4850 10200 28  0000 C CNN
F 2 "xenir:Cap_4x5.4" H 4850 10150 50  0001 C CNN
F 3 "" H 4850 10150 50  0001 C CNN
	1    4850 10100
	-1   0    0    1   
$EndComp
Wire Wire Line
	5000 9750 5150 9750
Wire Wire Line
	5000 10000 5150 10000
Wire Wire Line
	4700 9750 4600 9750
Wire Wire Line
	4700 10000 4600 10000
Wire Wire Line
	3550 5500 4250 5500
Wire Wire Line
	3550 4500 4250 4500
Text GLabel 8900 9400 1    50   Input ~ 0
SDA
Text GLabel 8800 9400 1    50   Input ~ 0
SCL
Text GLabel 6750 8150 2    50   Input ~ 0
SCL
Text GLabel 6750 8250 2    50   Input ~ 0
SDA
$Comp
L Tayloe-Mixer-v3-rescue:2N3904-SMD-xenir Q1
U 1 1
P 2250 7750
F 0 "Q1" H 2341 7646 50  0000 L CNN
F 1 "2N3904-SMD" H 2341 7555 50  0000 L CNN
F 2 "Package_TO_SOT_SMD:SOT-23" H 2350 7525 50  0001 L CIN
F 3 "https://www.fairchildsemi.com/datasheets/2N/2N3904.pdf" H 2150 7600 50  0001 L CNN
	1    2250 7750
	1    0    0    -1  
$EndComp
Wire Wire Line
	2250 7700 2250 7450
Wire Wire Line
	2250 7450 2600 7450
$Comp
L Tayloe-Mixer-v3-rescue:Resistor-Xenir-esp32-a1s-rescue R9
U 1 1
P 1750 7900
F 0 "R9" H 1750 8054 28  0000 C CNN
F 1 "10k" H 1750 7997 28  0000 C CNN
F 2 "xenir:Resistor 0805" H 1750 7800 50  0001 C CNN
F 3 "" H 1750 7800 50  0001 C CNN
	1    1750 7900
	1    0    0    -1  
$EndComp
Text GLabel 1400 7900 0    50   Input ~ 0
DTR
Wire Wire Line
	1400 7900 1500 7900
$Comp
L Tayloe-Mixer-v3-rescue:Resistor-Xenir-esp32-a1s-rescue R10
U 1 1
P 1750 8650
F 0 "R10" H 1750 8804 28  0000 C CNN
F 1 "10k" H 1750 8747 28  0000 C CNN
F 2 "xenir:Resistor 0805" H 1750 8550 50  0001 C CNN
F 3 "" H 1750 8550 50  0001 C CNN
	1    1750 8650
	1    0    0    -1  
$EndComp
Text GLabel 1400 8650 0    50   Input ~ 0
RTS
Wire Wire Line
	1400 8650 1450 8650
$Comp
L Tayloe-Mixer-v3-rescue:2N3904-SMD-xenir Q2
U 1 1
P 2250 8800
F 0 "Q2" H 2341 8604 50  0000 L CNN
F 1 "2N3904-SMD" H 2341 8695 50  0000 L CNN
F 2 "Package_TO_SOT_SMD:SOT-23" H 2350 8575 50  0001 L CIN
F 3 "https://www.fairchildsemi.com/datasheets/2N/2N3904.pdf" H 2150 8650 50  0001 L CNN
	1    2250 8800
	1    0    0    1   
$EndComp
Wire Wire Line
	1500 8250 2250 8250
Wire Wire Line
	2250 8250 2250 8450
Wire Wire Line
	1500 7900 1500 8250
Connection ~ 1500 7900
Wire Wire Line
	1500 7900 1550 7900
Wire Wire Line
	1450 8650 1450 8200
Wire Wire Line
	1450 8200 2250 8200
Wire Wire Line
	2250 8200 2250 8100
Connection ~ 1450 8650
Wire Wire Line
	1450 8650 1550 8650
Text GLabel 2600 9100 2    50   Input ~ 0
IO0
Wire Wire Line
	2250 9100 2600 9100
Wire Wire Line
	2250 8850 2250 9100
$Comp
L power:GND #PWR0114
U 1 1
P 11350 2850
F 0 "#PWR0114" H 11350 2600 50  0001 C CNN
F 1 "GND" H 11355 2677 50  0000 C CNN
F 2 "" H 11350 2850 50  0001 C CNN
F 3 "" H 11350 2850 50  0001 C CNN
	1    11350 2850
	1    0    0    -1  
$EndComp
Wire Wire Line
	11350 2750 11350 2850
Wire Wire Line
	7050 2250 7050 2650
Connection ~ 7050 2650
$Comp
L Tayloe-Mixer-v3-rescue:Inductor-xenir-preamp-mar6-rescue L201
U 1 1
P 7050 2100
F 0 "L201" V 7004 2153 50  0000 L CNN
F 1 "T37-43 10T" V 7095 2153 50  0000 L CNN
F 2 "xenir:T37_Inductor" H 7050 2200 50  0001 C CNN
F 3 "" H 7050 2200 50  0001 C CNN
	1    7050 2100
	0    1    1    0   
$EndComp
$Comp
L Tayloe-Mixer-v3-rescue:Resistor-xenir-preamp-mar6-rescue R201
U 1 1
P 7050 1600
F 0 "R201" V 7021 1668 28  0000 L CNN
F 1 "536" V 7078 1668 28  0000 L CNN
F 2 "xenir:Resistor 1206" H 7050 1500 50  0001 C CNN
F 3 "" H 7050 1500 50  0001 C CNN
	1    7050 1600
	0    1    1    0   
$EndComp
$Comp
L Tayloe-Mixer-v3-rescue:Capacitor-xenir-preamp-mar6-rescue C203
U 1 1
P 7600 1550
F 0 "C203" V 7571 1665 28  0000 L CNN
F 1 ".1uF" V 7628 1665 28  0000 L CNN
F 2 "xenir:Capacitor 1206" H 7600 1400 50  0001 C CNN
F 3 "" H 7600 1400 50  0001 C CNN
	1    7600 1550
	0    1    1    0   
$EndComp
$Comp
L Tayloe-Mixer-v3-rescue:Cap_Polarized-xenir-preamp-mar6-rescue C204
U 1 1
P 8150 1550
F 0 "C204" V 8121 1568 28  0000 L CNN
F 1 "10uF" V 8178 1568 28  0000 L CNN
F 2 "xenir:Cap_4x5.4" H 8150 1600 50  0001 C CNN
F 3 "" H 8150 1600 50  0001 C CNN
	1    8150 1550
	0    1    1    0   
$EndComp
$Comp
L power:+12V #PWR0122
U 1 1
P 7050 1200
F 0 "#PWR0122" H 7050 1050 50  0001 C CNN
F 1 "+12V" H 7065 1373 50  0000 C CNN
F 2 "" H 7050 1200 50  0001 C CNN
F 3 "" H 7050 1200 50  0001 C CNN
	1    7050 1200
	1    0    0    -1  
$EndComp
Wire Wire Line
	7050 1400 7600 1400
Wire Wire Line
	7600 1400 8050 1400
Connection ~ 7600 1400
$Comp
L power:GND #PWR0123
U 1 1
P 7600 1700
F 0 "#PWR0123" H 7600 1450 50  0001 C CNN
F 1 "GND" H 7605 1527 50  0000 C CNN
F 2 "" H 7600 1700 50  0001 C CNN
F 3 "" H 7600 1700 50  0001 C CNN
	1    7600 1700
	1    0    0    -1  
$EndComp
$Comp
L power:GND #PWR0124
U 1 1
P 8050 1700
F 0 "#PWR0124" H 8050 1450 50  0001 C CNN
F 1 "GND" H 8055 1527 50  0000 C CNN
F 2 "" H 8050 1700 50  0001 C CNN
F 3 "" H 8050 1700 50  0001 C CNN
	1    8050 1700
	1    0    0    -1  
$EndComp
Connection ~ 7050 1400
Wire Wire Line
	7050 1800 7050 1950
$Comp
L power:GND #PWR0125
U 1 1
P 6600 2350
F 0 "#PWR0125" H 6600 2100 50  0001 C CNN
F 1 "GND" H 6605 2177 50  0000 C CNN
F 2 "" H 6600 2350 50  0001 C CNN
F 3 "" H 6600 2350 50  0001 C CNN
	1    6600 2350
	-1   0    0    1   
$EndComp
$Comp
L power:GND #PWR0126
U 1 1
P 6600 3050
F 0 "#PWR0126" H 6600 2800 50  0001 C CNN
F 1 "GND" H 6605 2877 50  0000 C CNN
F 2 "" H 6600 3050 50  0001 C CNN
F 3 "" H 6600 3050 50  0001 C CNN
	1    6600 3050
	1    0    0    -1  
$EndComp
$Comp
L Tayloe-Mixer-v3-rescue:MAR6-xenir-preamp-mar6-rescue U201
U 1 1
P 6650 2550
F 0 "U201" H 6700 2450 50  0000 L CNN
F 1 "MAR6" H 6700 2600 50  0000 L CNN
F 2 "xenir:VV105" H 6700 1650 50  0001 C CNN
F 3 "" H 6700 2450 50  0001 C CNN
	1    6650 2550
	1    0    0    -1  
$EndComp
Wire Wire Line
	6600 2950 6600 3050
Wire Wire Line
	7050 1200 7050 1400
$Comp
L Connector:Conn_01x07_Female J4
U 1 1
P 1300 6900
F 0 "J4" H 1192 6375 50  0000 C CNN
F 1 "Conn_01x07_Female" H 1192 6466 50  0000 C CNN
F 2 "Connector_PinSocket_2.54mm:PinSocket_1x07_P2.54mm_Vertical" H 1300 6900 50  0001 C CNN
F 3 "~" H 1300 6900 50  0001 C CNN
	1    1300 6900
	-1   0    0    1   
$EndComp
Text GLabel 1500 7200 2    50   Input ~ 0
DTR
Text GLabel 1500 7000 2    50   Input ~ 0
TX0
Text GLabel 1500 7100 2    50   Input ~ 0
RX0
$Comp
L power:GND #PWR0127
U 1 1
P 1650 6700
F 0 "#PWR0127" H 1650 6450 50  0001 C CNN
F 1 "GND" H 1655 6527 50  0000 C CNN
F 2 "" H 1650 6700 50  0001 C CNN
F 3 "" H 1650 6700 50  0001 C CNN
	1    1650 6700
	1    0    0    -1  
$EndComp
Wire Wire Line
	1500 6700 1650 6700
Text GLabel 1500 6600 2    50   Input ~ 0
RTS
Wire Wire Line
	5150 5400 5100 5400
Wire Wire Line
	5100 5400 5100 5600
Wire Wire Line
	5100 5600 4900 5600
Wire Wire Line
	5150 5550 4950 5550
Wire Wire Line
	4950 5550 4950 5400
Wire Wire Line
	5150 5550 5150 5700
Connection ~ 4950 5400
Text GLabel 13150 4450 2    50   Input ~ 0
SCL
Text GLabel 13150 4250 2    50   Input ~ 0
SDA
Wire Wire Line
	6750 9150 7050 9150
Wire Wire Line
	7050 9150 7050 9000
Wire Wire Line
	7050 9000 7200 9000
Wire Wire Line
	7200 9250 6750 9250
$Comp
L power:+3.3V #PWR0128
U 1 1
P 4750 7600
F 0 "#PWR0128" H 4750 7450 50  0001 C CNN
F 1 "+3.3V" H 4750 7740 50  0000 C CNN
F 2 "" H 4750 7600 50  0001 C CNN
F 3 "" H 4750 7600 50  0001 C CNN
	1    4750 7600
	1    0    0    -1  
$EndComp
Wire Wire Line
	4750 7600 4750 7650
Wire Wire Line
	4750 7650 5150 7650
$Comp
L power:GND #PWR0129
U 1 1
P 5150 7550
F 0 "#PWR0129" H 5150 7300 50  0001 C CNN
F 1 "GND" H 5155 7377 50  0000 C CNN
F 2 "" H 5150 7550 50  0001 C CNN
F 3 "" H 5150 7550 50  0001 C CNN
	1    5150 7550
	1    0    0    -1  
$EndComp
Wire Wire Line
	10900 4150 10900 4450
Wire Wire Line
	10900 4450 10350 4450
Wire Wire Line
	10900 4150 11750 4150
Wire Wire Line
	11000 4550 11000 4250
Wire Wire Line
	11000 4250 10350 4250
Wire Wire Line
	11000 4550 11750 4550
Text GLabel 5150 8050 0    50   Input ~ 0
IO0
Wire Wire Line
	4650 8650 5150 8650
Wire Wire Line
	4650 8100 4650 8650
Wire Wire Line
	4550 8650 4200 8650
Wire Wire Line
	4200 8450 4800 8450
Wire Wire Line
	4800 8450 4800 8250
Wire Wire Line
	4800 8250 5150 8250
Wire Wire Line
	5150 8450 4900 8450
Wire Wire Line
	4900 8450 4900 8550
Wire Wire Line
	4900 8550 4550 8550
Wire Wire Line
	4550 8550 4550 8650
Text GLabel 8850 2550 1    50   Input ~ 0
2.5V
$Comp
L Connector_Generic:Conn_01x04 J2
U 1 1
P 9000 9600
F 0 "J2" V 8872 9780 50  0000 L CNN
F 1 "Conn_01x04" V 8963 9780 50  0000 L CNN
F 2 "Connector_PinSocket_2.54mm:PinSocket_1x04_P2.54mm_Vertical" H 9000 9600 50  0001 C CNN
F 3 "~" H 9000 9600 50  0001 C CNN
	1    9000 9600
	0    1    1    0   
$EndComp
$Comp
L Tayloe-Mixer-v3-rescue:Pad-xenir J3
U 1 1
P 11450 2700
F 0 "J3" H 11382 2504 50  0000 R CNN
F 1 "Pad" H 11382 2595 50  0000 R CNN
F 2 "Xenir:Pad" H 11450 2700 50  0001 C CNN
F 3 "" H 11450 2700 50  0001 C CNN
	1    11450 2700
	-1   0    0    1   
$EndComp
Connection ~ 11350 2550
$Comp
L Tayloe-Mixer-v3-rescue:Pad-xenir J5
U 1 1
P 11450 2900
F 0 "J5" H 11382 2704 50  0000 R CNN
F 1 "Pad" H 11382 2795 50  0000 R CNN
F 2 "Xenir:Pad" H 11450 2900 50  0001 C CNN
F 3 "" H 11450 2900 50  0001 C CNN
	1    11450 2900
	-1   0    0    1   
$EndComp
Wire Wire Line
	3250 9750 3250 9850
Connection ~ 3250 9850
Wire Wire Line
	3250 10050 3250 9950
Connection ~ 3250 9950
$Comp
L Tayloe-Mixer-v3-rescue:ESP32-A1S-xenir U1
U 1 1
P 5950 8450
F 0 "U1" H 5950 9707 50  0000 C CNN
F 1 "ESP32-A1S" H 5950 9616 50  0000 C CNN
F 2 "Xenir:ESP32-A1S" H 5350 9650 50  0001 L BNN
F 3 "" H 5950 9500 50  0001 L BNN
F 4 "4" H 5950 9525 50  0000 C CNN "PARTREV"
F 5 "Espressif Systems" H 5550 9600 50  0001 L BNN "MANUFACTURER"
	1    5950 8450
	1    0    0    -1  
$EndComp
$EndSCHEMATC
